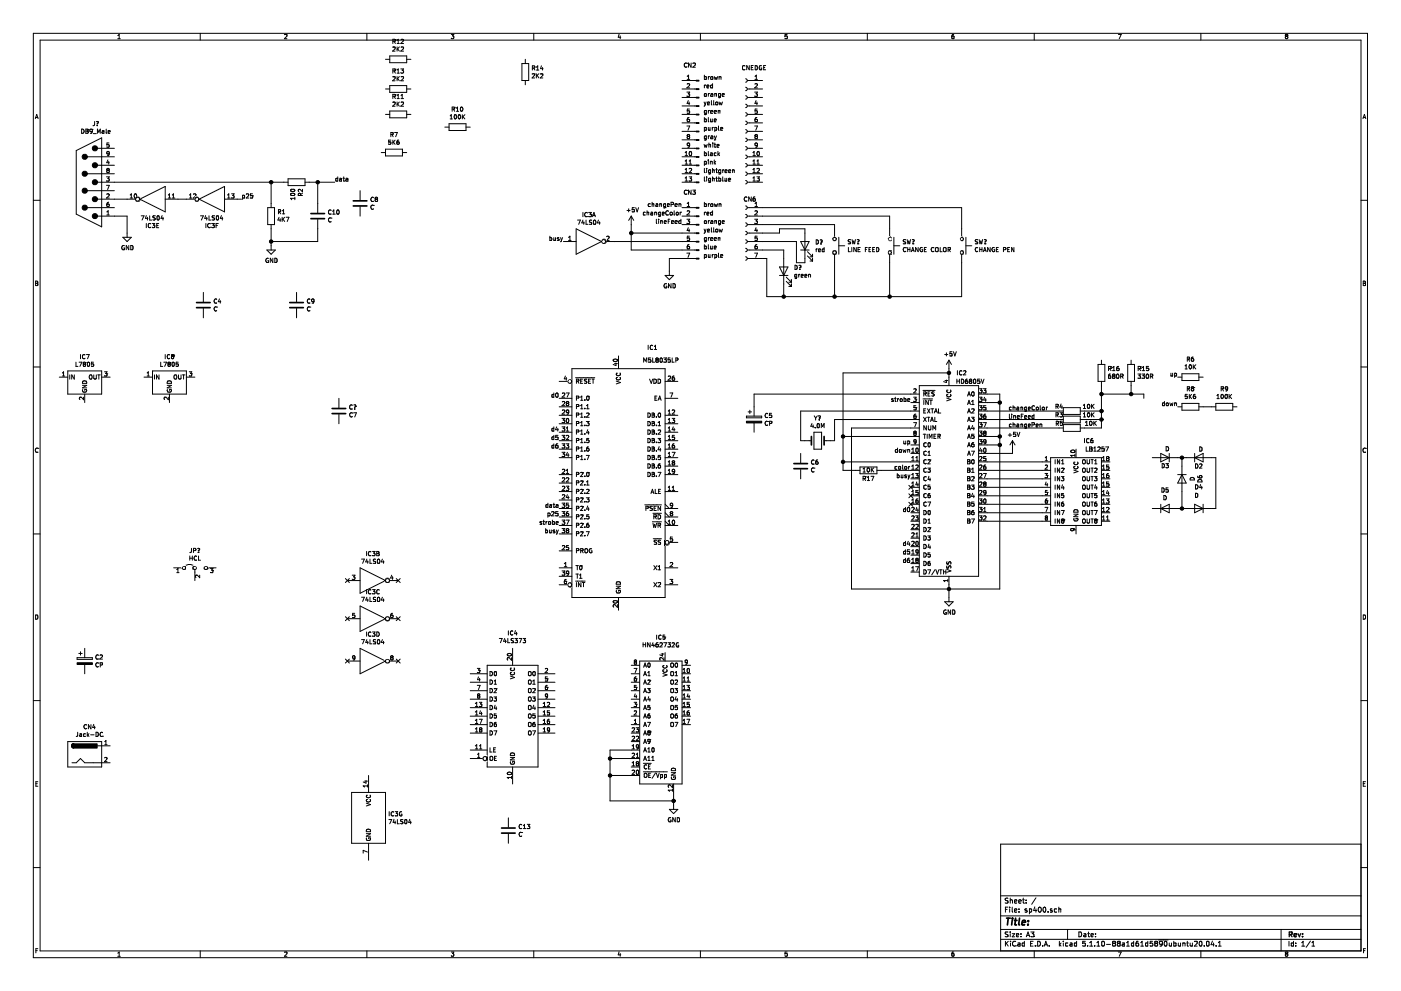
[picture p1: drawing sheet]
EESchema Schematic File Version 4
EELAYER 30 0
EELAYER END
$Descr A3 16535 11693
encoding utf-8
Sheet 1 1
Title ""
Date ""
Rev ""
Comp ""
Comment1 ""
Comment2 ""
Comment3 ""
Comment4 ""
$EndDescr
$Comp
L Special_Purpose_IC_Fabio:LB1257 IC6
U 1 1
P 12700 5800
F 0 "IC6" H 12850 6400 50  0000 C CNN
F 1 "LB1257" H 12950 6300 50  0000 C CNN
F 2 "" H 12600 5500 50  0001 C CNN
F 3 "" H 12600 5500 50  0001 C CNN
	1    12700 5800
	1    0    0    -1  
$EndComp
$Comp
L Connector:Conn_01x13_Male CN2
U 1 1
P 8250 1550
F 0 "CN2" H 8358 2331 50  0000 C CNN
F 1 "Conn_01x13_Male" H 8358 2240 50  0001 C CNN
F 2 "" H 8250 1550 50  0001 C CNN
F 3 "~" H 8250 1550 50  0001 C CNN
	1    8250 1550
	-1   0    0    -1  
$EndComp
$Comp
L Connector:Conn_01x07_Male CN3
U 1 1
P 8250 2750
F 0 "CN3" H 8358 3231 50  0000 C CNN
F 1 "Conn_01x07_Male" H 8358 3140 50  0001 C CNN
F 2 "" H 8250 2750 50  0001 C CNN
F 3 "~" H 8250 2750 50  0001 C CNN
	1    8250 2750
	-1   0    0    -1  
$EndComp
$Comp
L Device:R R16
U 1 1
P 13000 4400
F 0 "R16" H 12930 4354 50  0000 R CNN
F 1 "680R" H 12930 4445 50  0000 R CNN
F 2 "" V 12930 4400 50  0001 C CNN
F 3 "~" H 13000 4400 50  0001 C CNN
	1    13000 4400
	-1   0    0    1   
$EndComp
$Comp
L Device:R R15
U 1 1
P 13350 4400
F 0 "R15" H 13280 4354 50  0000 R CNN
F 1 "330R" H 13280 4445 50  0000 R CNN
F 2 "" V 13280 4400 50  0001 C CNN
F 3 "~" H 13350 4400 50  0001 C CNN
	1    13350 4400
	-1   0    0    1   
$EndComp
$Comp
L Device:R R5
U 1 1
P 12650 5050
F 0 "R5" V 12700 5250 50  0000 R CNN
F 1 "10K" V 12700 4900 50  0000 R CNN
F 2 "" V 12580 5050 50  0001 C CNN
F 3 "~" H 12650 5050 50  0001 C CNN
	1    12650 5050
	0    -1   -1   0   
$EndComp
$Comp
L Device:R R3
U 1 1
P 12650 4950
F 0 "R3" V 12700 5100 50  0000 C CNN
F 1 "10K" V 12700 4750 50  0000 C CNN
F 2 "" V 12580 4950 50  0001 C CNN
F 3 "~" H 12650 4950 50  0001 C CNN
	1    12650 4950
	0    -1   -1   0   
$EndComp
$Comp
L Device:R R4
U 1 1
P 12650 4850
F 0 "R4" V 12700 5000 50  0000 C CNN
F 1 "10K" V 12700 4650 50  0000 C CNN
F 2 "" V 12580 4850 50  0001 C CNN
F 3 "~" H 12650 4850 50  0001 C CNN
	1    12650 4850
	0    -1   -1   0   
$EndComp
$Comp
L Device:R R6
U 1 1
P 14050 4450
F 0 "R6" V 14257 4450 50  0000 C CNN
F 1 "10K" V 14166 4450 50  0000 C CNN
F 2 "" V 13980 4450 50  0001 C CNN
F 3 "~" H 14050 4450 50  0001 C CNN
	1    14050 4450
	0    -1   -1   0   
$EndComp
$Comp
L Device:R R7
U 1 1
P 4650 1800
F 0 "R7" V 4857 1800 50  0000 C CNN
F 1 "5K6" V 4766 1800 50  0000 C CNN
F 2 "" V 4580 1800 50  0001 C CNN
F 3 "~" H 4650 1800 50  0001 C CNN
	1    4650 1800
	0    -1   -1   0   
$EndComp
$Comp
L Device:R R8
U 1 1
P 14050 4800
F 0 "R8" V 14257 4800 50  0000 C CNN
F 1 "5K6" V 14166 4800 50  0000 C CNN
F 2 "" V 13980 4800 50  0001 C CNN
F 3 "~" H 14050 4800 50  0001 C CNN
	1    14050 4800
	0    -1   -1   0   
$EndComp
$Comp
L Device:R R9
U 1 1
P 14450 4800
F 0 "R9" V 14657 4800 50  0000 C CNN
F 1 "100K" V 14566 4800 50  0000 C CNN
F 2 "" V 14380 4800 50  0001 C CNN
F 3 "~" H 14450 4800 50  0001 C CNN
	1    14450 4800
	0    -1   -1   0   
$EndComp
$Comp
L Device:R R10
U 1 1
P 5400 1500
F 0 "R10" V 5607 1500 50  0000 C CNN
F 1 "100K" V 5516 1500 50  0000 C CNN
F 2 "" V 5330 1500 50  0001 C CNN
F 3 "~" H 5400 1500 50  0001 C CNN
	1    5400 1500
	0    -1   -1   0   
$EndComp
$Comp
L Device:R R11
U 1 1
P 4700 1350
F 0 "R11" V 4907 1350 50  0000 C CNN
F 1 "2K2" V 4816 1350 50  0000 C CNN
F 2 "" V 4630 1350 50  0001 C CNN
F 3 "~" H 4700 1350 50  0001 C CNN
	1    4700 1350
	0    -1   -1   0   
$EndComp
$Comp
L Device:R R13
U 1 1
P 4700 1050
F 0 "R13" V 4907 1050 50  0000 C CNN
F 1 "2K2" V 4816 1050 50  0000 C CNN
F 2 "" V 4630 1050 50  0001 C CNN
F 3 "~" H 4700 1050 50  0001 C CNN
	1    4700 1050
	0    -1   -1   0   
$EndComp
$Comp
L Device:R R12
U 1 1
P 4700 700
F 0 "R12" V 4907 700 50  0000 C CNN
F 1 "2K2" V 4816 700 50  0000 C CNN
F 2 "" V 4630 700 50  0001 C CNN
F 3 "~" H 4700 700 50  0001 C CNN
	1    4700 700 
	0    -1   -1   0   
$EndComp
$Comp
L Device:R R14
U 1 1
P 6200 850
F 0 "R14" H 6270 896 50  0000 L CNN
F 1 "2K2" H 6270 805 50  0000 L CNN
F 2 "" V 6130 850 50  0001 C CNN
F 3 "~" H 6200 850 50  0001 C CNN
	1    6200 850 
	1    0    0    -1  
$EndComp
$Comp
L Device:D D2
U 1 1
P 14150 5400
F 0 "D2" H 14200 5300 50  0000 R CNN
F 1 "D" H 14200 5500 50  0000 R CNN
F 2 "" H 14150 5400 50  0001 C CNN
F 3 "~" H 14150 5400 50  0001 C CNN
	1    14150 5400
	1    0    0    -1  
$EndComp
$Comp
L Device:D D4
U 1 1
P 14150 6000
F 0 "D4" H 14100 5750 50  0000 L CNN
F 1 "D" H 14150 5850 50  0000 L CNN
F 2 "" H 14150 6000 50  0001 C CNN
F 3 "~" H 14150 6000 50  0001 C CNN
	1    14150 6000
	-1   0    0    1   
$EndComp
$Comp
L Device:D D6
U 1 1
P 13950 5650
F 0 "D6" H 13950 5867 50  0000 C CNN
F 1 "D" H 13950 5776 50  0000 C CNN
F 2 "" H 13950 5650 50  0001 C CNN
F 3 "~" H 13950 5650 50  0001 C CNN
	1    13950 5650
	0    1    1    0   
$EndComp
$Comp
L Device:R R17
U 1 1
P 10250 5550
F 0 "R17" V 10150 5550 50  0000 C CNN
F 1 "10K" V 10250 5550 50  0000 C CNN
F 2 "" V 10180 5550 50  0001 C CNN
F 3 "~" H 10250 5550 50  0001 C CNN
	1    10250 5550
	0    -1   -1   0   
$EndComp
$Comp
L Device:C C8
U 1 1
P 4250 2400
F 0 "C8" H 4365 2446 50  0000 L CNN
F 1 "C" H 4365 2355 50  0000 L CNN
F 2 "" H 4288 2250 50  0001 C CNN
F 3 "~" H 4250 2400 50  0001 C CNN
	1    4250 2400
	1    0    0    -1  
$EndComp
$Comp
L Device:C C4
U 1 1
P 2400 3600
F 0 "C4" H 2515 3646 50  0000 L CNN
F 1 "C" H 2515 3555 50  0000 L CNN
F 2 "" H 2438 3450 50  0001 C CNN
F 3 "~" H 2400 3600 50  0001 C CNN
	1    2400 3600
	1    0    0    -1  
$EndComp
$Comp
L Device:C C9
U 1 1
P 3500 3600
F 0 "C9" H 3615 3646 50  0000 L CNN
F 1 "C" H 3615 3555 50  0000 L CNN
F 2 "" H 3538 3450 50  0001 C CNN
F 3 "~" H 3500 3600 50  0001 C CNN
	1    3500 3600
	1    0    0    -1  
$EndComp
$Comp
L Device:C C6
U 1 1
P 9450 5500
F 0 "C6" H 9565 5546 50  0000 L CNN
F 1 "C" H 9565 5455 50  0000 L CNN
F 2 "" H 9488 5350 50  0001 C CNN
F 3 "~" H 9450 5500 50  0001 C CNN
	1    9450 5500
	1    0    0    -1  
$EndComp
$Comp
L MCU_Motorola_Fabio:6805 IC2
U 1 1
P 11200 5500
F 0 "IC2" H 11350 6600 50  0000 C CNN
F 1 "HD6805V" H 11450 6500 50  0000 C CNN
F 2 "" H 11250 5500 50  0001 C CNN
F 3 "" H 11250 5500 50  0001 C CNN
	1    11200 5500
	1    0    0    -1  
$EndComp
$Comp
L Device:R R1
U 1 1
P 3200 2550
F 0 "R1" H 3130 2504 50  0000 R CNN
F 1 "4K7" H 3130 2595 50  0000 R CNN
F 2 "" V 3130 2550 50  0001 C CNN
F 3 "~" H 3200 2550 50  0001 C CNN
	1    3200 2550
	-1   0    0    1   
$EndComp
$Comp
L Device:R R2
U 1 1
P 3500 2150
F 0 "R2" H 3430 2104 50  0000 R CNN
F 1 "100" H 3430 2195 50  0000 R CNN
F 2 "" V 3430 2150 50  0001 C CNN
F 3 "~" H 3500 2150 50  0001 C CNN
	1    3500 2150
	0    -1   -1   0   
$EndComp
$Comp
L Device:C C10
U 1 1
P 3750 2550
F 0 "C10" H 3865 2596 50  0000 L CNN
F 1 "C" H 3865 2505 50  0000 L CNN
F 2 "" H 3788 2400 50  0001 C CNN
F 3 "~" H 3750 2550 50  0001 C CNN
	1    3750 2550
	1    0    0    -1  
$EndComp
$Comp
L MCU_Intel:8048 IC1
U 1 1
P 7300 5700
F 0 "IC1" H 7700 7300 50  0000 C CNN
F 1 "M5L8035LP" H 7800 7150 50  0000 C CNN
F 2 "" H 7300 5900 50  0001 C CNN
F 3 "" H 7300 5900 50  0001 C CNN
	1    7300 5700
	1    0    0    -1  
$EndComp
$Comp
L Memory_EPROM_Fabio:INTEL_2732 IC5
U 1 1
P 7900 8650
F 0 "IC5" H 7800 9781 50  0000 C CNN
F 1 "HN462732G" H 7800 9690 50  0000 C CNN
F 2 "" H 7950 8100 50  0001 C CNN
F 3 "" H 7950 8100 50  0001 C CNN
	1    7900 8650
	1    0    0    -1  
$EndComp
$Comp
L 74xx:74LS373 IC4
U 1 1
P 6050 8450
F 0 "IC4" H 6050 9431 50  0000 C CNN
F 1 "74LS373" H 6050 9340 50  0000 C CNN
F 2 "" H 6050 8450 50  0001 C CNN
F 3 "http://www.ti.com/lit/gpn/sn74LS373" H 6050 8450 50  0001 C CNN
	1    6050 8450
	1    0    0    -1  
$EndComp
$Comp
L 74xx:74LS04 IC3
U 1 1
P 6950 2850
F 0 "IC3" H 6950 3167 50  0000 C CNN
F 1 "74LS04" H 6950 3076 50  0000 C CNN
F 2 "" H 6950 2850 50  0001 C CNN
F 3 "http://www.ti.com/lit/gpn/sn74LS04" H 6950 2850 50  0001 C CNN
	1    6950 2850
	1    0    0    -1  
$EndComp
$Comp
L 74xx:74LS04 IC3
U 2 1
P 4400 6850
F 0 "IC3" H 4400 7167 50  0000 C CNN
F 1 "74LS04" H 4400 7076 50  0000 C CNN
F 2 "" H 4400 6850 50  0001 C CNN
F 3 "http://www.ti.com/lit/gpn/sn74LS04" H 4400 6850 50  0001 C CNN
	2    4400 6850
	1    0    0    -1  
$EndComp
$Comp
L 74xx:74LS04 IC3
U 3 1
P 4400 7300
F 0 "IC3" H 4400 7617 50  0000 C CNN
F 1 "74LS04" H 4400 7526 50  0000 C CNN
F 2 "" H 4400 7300 50  0001 C CNN
F 3 "http://www.ti.com/lit/gpn/sn74LS04" H 4400 7300 50  0001 C CNN
	3    4400 7300
	1    0    0    -1  
$EndComp
$Comp
L 74xx:74LS04 IC3
U 4 1
P 4400 7800
F 0 "IC3" H 4400 8117 50  0000 C CNN
F 1 "74LS04" H 4400 8026 50  0000 C CNN
F 2 "" H 4400 7800 50  0001 C CNN
F 3 "http://www.ti.com/lit/gpn/sn74LS04" H 4400 7800 50  0001 C CNN
	4    4400 7800
	1    0    0    -1  
$EndComp
$Comp
L 74xx:74LS04 IC3
U 5 1
P 1800 2350
F 0 "IC3" H 1800 2667 50  0000 C CNN
F 1 "74LS04" H 1800 2576 50  0000 C CNN
F 2 "" H 1800 2350 50  0001 C CNN
F 3 "http://www.ti.com/lit/gpn/sn74LS04" H 1800 2350 50  0001 C CNN
	5    1800 2350
	-1   0    0    1   
$EndComp
$Comp
L 74xx:74LS04 IC3
U 6 1
P 2500 2350
F 0 "IC3" H 2500 2667 50  0000 C CNN
F 1 "74LS04" H 2500 2576 50  0000 C CNN
F 2 "" H 2500 2350 50  0001 C CNN
F 3 "http://www.ti.com/lit/gpn/sn74LS04" H 2500 2350 50  0001 C CNN
	6    2500 2350
	-1   0    0    1   
$EndComp
$Comp
L 74xx:74LS04 IC3
U 7 1
P 4350 9650
F 0 "IC3" H 4580 9696 50  0000 L CNN
F 1 "74LS04" H 4580 9605 50  0000 L CNN
F 2 "" H 4350 9650 50  0001 C CNN
F 3 "http://www.ti.com/lit/gpn/sn74LS04" H 4350 9650 50  0001 C CNN
	7    4350 9650
	1    0    0    -1  
$EndComp
$Comp
L Connector:Jack-DC CN4
U 1 1
P 1000 8900
F 0 "CN4" H 1057 9225 50  0000 C CNN
F 1 "Jack-DC" H 1057 9134 50  0000 C CNN
F 2 "" H 1050 8860 50  0001 C CNN
F 3 "~" H 1050 8860 50  0001 C CNN
	1    1000 8900
	1    0    0    -1  
$EndComp
$Comp
L Device:CP C2
U 1 1
P 1000 7800
F 0 "C2" H 1118 7846 50  0000 L CNN
F 1 "CP" H 1118 7755 50  0000 L CNN
F 2 "" H 1038 7650 50  0001 C CNN
F 3 "~" H 1000 7800 50  0001 C CNN
	1    1000 7800
	1    0    0    -1  
$EndComp
$Comp
L Device:Crystal Y?
U 1 1
P 9650 5200
F 0 "Y?" H 9650 5468 50  0000 C CNN
F 1 "4.0M" H 9650 5377 50  0000 C CNN
F 2 "" H 9650 5200 50  0001 C CNN
F 3 "~" H 9650 5200 50  0001 C CNN
	1    9650 5200
	1    0    0    -1  
$EndComp
$Comp
L Regulator_Linear:L7805 IC7
U 1 1
P 1000 4450
F 0 "IC7" H 1000 4692 50  0000 C CNN
F 1 "L7805" H 1000 4601 50  0000 C CNN
F 2 "" H 1025 4300 50  0001 L CIN
F 3 "http://www.st.com/content/ccc/resource/technical/document/datasheet/41/4f/b3/b0/12/d4/47/88/CD00000444.pdf/files/CD00000444.pdf/jcr:content/translations/en.CD00000444.pdf" H 1000 4400 50  0001 C CNN
	1    1000 4450
	1    0    0    -1  
$EndComp
$Comp
L Regulator_Linear:L7805 IC8
U 1 1
P 2000 4450
F 0 "IC8" H 2000 4692 50  0000 C CNN
F 1 "L7805" H 2000 4601 50  0000 C CNN
F 2 "" H 2025 4300 50  0001 L CIN
F 3 "http://www.st.com/content/ccc/resource/technical/document/datasheet/41/4f/b3/b0/12/d4/47/88/CD00000444.pdf/files/CD00000444.pdf/jcr:content/translations/en.CD00000444.pdf" H 2000 4400 50  0001 C CNN
	1    2000 4450
	1    0    0    -1  
$EndComp
$Comp
L Device:C C13
U 1 1
P 6000 9800
F 0 "C13" H 6115 9846 50  0000 L CNN
F 1 "C" H 6115 9755 50  0000 L CNN
F 2 "" H 6038 9650 50  0001 C CNN
F 3 "~" H 6000 9800 50  0001 C CNN
	1    6000 9800
	1    0    0    -1  
$EndComp
$Comp
L Jumper:Jumper_3_Bridged12 JP?
U 1 1
P 2300 6700
F 0 "JP?" H 2300 6904 50  0000 C CNN
F 1 "HCL" H 2300 6813 50  0000 C CNN
F 2 "" H 2300 6700 50  0001 C CNN
F 3 "~" H 2300 6700 50  0001 C CNN
	1    2300 6700
	1    0    0    -1  
$EndComp
$Comp
L power:+5V #PWR?
U 1 1
P 11200 4350
F 0 "#PWR?" H 11200 4200 50  0001 C CNN
F 1 "+5V" H 11215 4523 50  0000 C CNN
F 2 "" H 11200 4350 50  0001 C CNN
F 3 "" H 11200 4350 50  0001 C CNN
	1    11200 4350
	1    0    0    -1  
$EndComp
Wire Wire Line
	11200 4350 11200 4400
Wire Wire Line
	9800 5200 9850 5200
Wire Wire Line
	9850 5200 9850 4950
Wire Wire Line
	9850 4950 10750 4950
Wire Wire Line
	10750 4850 9450 4850
Wire Wire Line
	9450 4850 9450 5200
Wire Wire Line
	9450 5200 9500 5200
Wire Wire Line
	10750 5150 9950 5150
Wire Wire Line
	9950 5150 9950 4400
Wire Wire Line
	9950 4400 11200 4400
Connection ~ 11200 4400
Wire Wire Line
	11200 4400 11200 4450
Wire Wire Line
	10750 5450 9950 5450
Wire Wire Line
	9950 5450 9950 5150
Connection ~ 9950 5150
$Comp
L power:GND #PWR?
U 1 1
P 7950 9500
F 0 "#PWR?" H 7950 9250 50  0001 C CNN
F 1 "GND" H 7955 9327 50  0000 C CNN
F 2 "" H 7950 9500 50  0001 C CNN
F 3 "" H 7950 9500 50  0001 C CNN
	1    7950 9500
	1    0    0    -1  
$EndComp
Wire Wire Line
	7950 9350 7950 9450
Wire Wire Line
	7450 8850 7200 8850
Wire Wire Line
	7200 8850 7200 8950
Wire Wire Line
	7200 9450 7950 9450
Connection ~ 7950 9450
Wire Wire Line
	7950 9450 7950 9500
Wire Wire Line
	7450 9150 7200 9150
Connection ~ 7200 9150
Wire Wire Line
	7200 9150 7200 9450
Wire Wire Line
	7450 8950 7200 8950
Connection ~ 7200 8950
Wire Wire Line
	7200 8950 7200 9150
$Comp
L Device:C C?
U 1 1
P 4000 4850
F 0 "C?" H 4115 4896 50  0000 L CNN
F 1 "C7" H 4115 4805 50  0000 L CNN
F 2 "" H 4038 4700 50  0001 C CNN
F 3 "~" H 4000 4850 50  0001 C CNN
	1    4000 4850
	1    0    0    -1  
$EndComp
Text Label 10750 5650 2    50   ~ 0
busy
Text Label 6600 6300 2    50   ~ 0
busy
Wire Wire Line
	11650 5250 11800 5250
Wire Wire Line
	11800 5250 11800 6950
Wire Wire Line
	11800 6950 11200 6950
Wire Wire Line
	11200 6950 11200 6900
$Comp
L power:GND #PWR?
U 1 1
P 11200 7050
F 0 "#PWR?" H 11200 6800 50  0001 C CNN
F 1 "GND" H 11205 6877 50  0000 C CNN
F 2 "" H 11200 7050 50  0001 C CNN
F 3 "" H 11200 7050 50  0001 C CNN
	1    11200 7050
	1    0    0    -1  
$EndComp
Wire Wire Line
	11200 6950 11200 7050
Connection ~ 11200 6950
$Comp
L Device:CP C5
U 1 1
P 8900 4950
F 0 "C5" H 9018 4996 50  0000 L CNN
F 1 "CP" H 9018 4905 50  0000 L CNN
F 2 "" H 8938 4800 50  0001 C CNN
F 3 "~" H 8900 4950 50  0001 C CNN
	1    8900 4950
	1    0    0    -1  
$EndComp
Wire Wire Line
	10750 4650 8900 4650
Wire Wire Line
	8900 4650 8900 4800
Text Label 10750 4750 2    50   ~ 0
strobe
Text Label 6600 6200 2    50   ~ 0
strobe
Wire Wire Line
	11650 5150 11800 5150
Wire Wire Line
	11800 5150 11800 5250
Connection ~ 11800 5250
Connection ~ 11800 5150
Wire Wire Line
	11650 4750 11800 4750
Wire Wire Line
	10750 5050 10050 5050
Wire Wire Line
	10050 6950 11200 6950
Text Label 10750 5250 2    50   ~ 0
up
Text Label 13900 4450 2    50   ~ 0
up
Wire Wire Line
	14200 4800 14300 4800
Text Label 10750 5350 2    50   ~ 0
down
Text Label 13900 4800 2    50   ~ 0
down
Wire Wire Line
	10750 5550 10400 5550
Wire Wire Line
	10050 5050 10050 6950
Wire Wire Line
	10100 5550 9950 5550
Wire Wire Line
	9950 5550 9950 5450
Connection ~ 9950 5450
NoConn ~ 10750 5750
NoConn ~ 10750 5850
NoConn ~ 10750 5950
Text Label 10750 6650 2    50   ~ 0
d6
Text Label 6600 5300 2    50   ~ 0
d6
Text Label 10750 6550 2    50   ~ 0
d5
Text Label 6600 5200 2    50   ~ 0
d5
Text Label 10750 6450 2    50   ~ 0
d4
Text Label 6600 5100 2    50   ~ 0
d4
Text Label 10750 6050 2    50   ~ 0
d0
Text Label 6600 4700 2    50   ~ 0
d0
Wire Wire Line
	11650 5450 12300 5450
Wire Wire Line
	11650 5550 12300 5550
Wire Wire Line
	11650 5650 12300 5650
Wire Wire Line
	11650 5750 12300 5750
Wire Wire Line
	11650 5850 12300 5850
Wire Wire Line
	11650 5950 12300 5950
Wire Wire Line
	11650 6050 12300 6050
Wire Wire Line
	11650 6150 12300 6150
Wire Wire Line
	11650 4650 11800 4650
Wire Wire Line
	11800 4650 11800 4750
Connection ~ 11800 4750
Wire Wire Line
	12500 4950 11650 4950
Wire Wire Line
	12800 4850 13000 4850
Wire Wire Line
	13000 4850 13000 4650
Wire Wire Line
	12800 4950 13000 4950
Wire Wire Line
	13000 4950 13000 4850
Connection ~ 13000 4850
$Comp
L power:+5V #PWR?
U 1 1
P 11950 5300
F 0 "#PWR?" H 11950 5150 50  0001 C CNN
F 1 "+5V" H 11965 5473 50  0000 C CNN
F 2 "" H 11950 5300 50  0001 C CNN
F 3 "" H 11950 5300 50  0001 C CNN
	1    11950 5300
	1    0    0    -1  
$EndComp
Wire Wire Line
	11650 5350 11950 5350
Wire Wire Line
	11950 5350 11950 5300
Wire Wire Line
	11650 5050 12500 5050
Wire Wire Line
	13350 4650 13500 4650
Wire Wire Line
	13500 4650 13500 4700
Wire Wire Line
	13350 4650 13350 4550
Wire Wire Line
	13350 4650 13000 4650
Connection ~ 13350 4650
Connection ~ 13000 4650
Wire Wire Line
	13000 4650 13000 4550
Text Label 10550 5550 0    50   ~ 0
color
$Comp
L Device:D D5
U 1 1
P 13750 6000
F 0 "D5" H 13750 6217 50  0000 C CNN
F 1 "D" H 13750 6126 50  0000 C CNN
F 2 "" H 13750 6000 50  0001 C CNN
F 3 "~" H 13750 6000 50  0001 C CNN
	1    13750 6000
	1    0    0    -1  
$EndComp
Wire Wire Line
	14000 6000 13950 6000
$Comp
L Device:D D3
U 1 1
P 13750 5400
F 0 "D3" H 13800 5500 50  0000 R CNN
F 1 "D" H 13750 5300 50  0000 R CNN
F 2 "" H 13750 5400 50  0001 C CNN
F 3 "~" H 13750 5400 50  0001 C CNN
	1    13750 5400
	-1   0    0    1   
$EndComp
Wire Wire Line
	14000 5400 13950 5400
Wire Wire Line
	14300 6000 14350 6000
Wire Wire Line
	14350 6000 14350 5400
Wire Wire Line
	14350 5400 14300 5400
Wire Wire Line
	13950 6000 13950 5800
Connection ~ 13950 6000
Wire Wire Line
	13950 6000 13900 6000
Wire Wire Line
	13950 5500 13950 5400
Connection ~ 13950 5400
Wire Wire Line
	13950 5400 13900 5400
Wire Wire Line
	11650 4850 12500 4850
Wire Wire Line
	11800 4750 11800 5150
Wire Wire Line
	12800 5050 13000 5050
Wire Wire Line
	13000 5050 13000 4950
Connection ~ 13000 4950
$Comp
L Connector:Conn_01x13_Female CNEDGE
U 1 1
P 8800 1550
F 0 "CNEDGE" H 8700 2300 50  0000 C CNN
F 1 "Conn_01x13_Female" H 8908 2240 50  0001 C CNN
F 2 "" H 8800 1550 50  0001 C CNN
F 3 "~" H 8800 1550 50  0001 C CNN
	1    8800 1550
	-1   0    0    -1  
$EndComp
Text Notes 8300 950  0    50   ~ 0
brown
Text Notes 8300 1050 0    50   ~ 0
red
Text Notes 8300 1150 0    50   ~ 0
orange
Text Notes 8300 1250 0    50   ~ 0
yellow
Text Notes 8300 1350 0    50   ~ 0
green
Text Notes 8300 1450 0    50   ~ 0
blue
Text Notes 8300 1550 0    50   ~ 0
purple
Text Notes 8300 1650 0    50   ~ 0
gray
Text Notes 8300 1750 0    50   ~ 0
white
Text Notes 8300 1850 0    50   ~ 0
black
Text Notes 8300 1950 0    50   ~ 0
pink
Text Notes 8300 2050 0    50   ~ 0
lightgreen
Text Notes 8300 2150 0    50   ~ 0
lightblue
$Comp
L Connector:Conn_01x07_Female CN6
U 1 1
P 8800 2750
F 0 "CN6" H 8750 3150 50  0000 C CNN
F 1 "Conn_01x07_Female" H 8908 3140 50  0001 C CNN
F 2 "" H 8800 2750 50  0001 C CNN
F 3 "~" H 8800 2750 50  0001 C CNN
	1    8800 2750
	-1   0    0    -1  
$EndComp
Text Notes 8300 2450 0    50   ~ 0
brown
Text Notes 8300 2550 0    50   ~ 0
red
Text Notes 8300 2650 0    50   ~ 0
orange
Text Notes 8300 2750 0    50   ~ 0
yellow
Text Notes 8300 2850 0    50   ~ 0
green
Text Notes 8300 2950 0    50   ~ 0
blue
Text Notes 8300 3050 0    50   ~ 0
purple
$Comp
L Switch:SW_Push SW?
U 1 1
P 10500 2900
F 0 "SW?" V 10454 3048 50  0000 L CNN
F 1 "CHANGE COLOR" V 10545 3048 50  0000 L CNN
F 2 "" H 10500 3100 50  0001 C CNN
F 3 "~" H 10500 3100 50  0001 C CNN
	1    10500 2900
	0    1    1    0   
$EndComp
$Comp
L Switch:SW_Push SW?
U 1 1
P 11350 2900
F 0 "SW?" V 11304 3048 50  0000 L CNN
F 1 "CHANGE PEN" V 11395 3048 50  0000 L CNN
F 2 "" H 11350 3100 50  0001 C CNN
F 3 "~" H 11350 3100 50  0001 C CNN
	1    11350 2900
	0    1    1    0   
$EndComp
$Comp
L Switch:SW_Push SW?
U 1 1
P 9850 2900
F 0 "SW?" V 9804 3048 50  0000 L CNN
F 1 "LINE FEED" V 9895 3048 50  0000 L CNN
F 2 "" H 9850 3100 50  0001 C CNN
F 3 "~" H 9850 3100 50  0001 C CNN
	1    9850 2900
	0    1    1    0   
$EndComp
Wire Wire Line
	9000 2450 11350 2450
Wire Wire Line
	11350 2450 11350 2700
Wire Wire Line
	9000 2550 10500 2550
Wire Wire Line
	10500 2550 10500 2700
Wire Wire Line
	9000 2650 9850 2650
Wire Wire Line
	9850 2650 9850 2700
Wire Wire Line
	9250 3500 9850 3500
Wire Wire Line
	9850 3500 9850 3100
Wire Wire Line
	10500 3100 10500 3500
Connection ~ 10500 3500
Wire Wire Line
	10500 3500 9850 3500
Wire Wire Line
	11350 3100 11350 3500
Wire Wire Line
	11350 3500 10500 3500
$Comp
L Device:LED D?
U 1 1
P 9250 3200
F 0 "D?" V 9289 3082 50  0000 R CNN
F 1 "green" V 9198 3082 50  0000 R CNN
F 2 "" H 9250 3200 50  0001 C CNN
F 3 "~" H 9250 3200 50  0001 C CNN
	1    9250 3200
	0    -1   -1   0   
$EndComp
Wire Wire Line
	9250 2950 9250 3050
Wire Wire Line
	9000 3050 9050 3050
Wire Wire Line
	9050 3050 9050 3500
Wire Wire Line
	9050 3500 9250 3500
Connection ~ 9250 3500
Wire Wire Line
	9250 3350 9250 3500
Wire Wire Line
	9000 2950 9250 2950
$Comp
L Device:LED D?
U 1 1
P 9500 2900
F 0 "D?" V 9539 2782 50  0000 R CNN
F 1 "red" V 9448 2782 50  0000 R CNN
F 2 "" H 9500 2900 50  0001 C CNN
F 3 "~" H 9500 2900 50  0001 C CNN
	1    9500 2900
	0    -1   -1   0   
$EndComp
Wire Wire Line
	9000 2750 9200 2750
Wire Wire Line
	9200 2750 9200 2700
Wire Wire Line
	9200 2700 9500 2700
Wire Wire Line
	9500 2700 9500 2750
Wire Wire Line
	9000 2850 9400 2850
Wire Wire Line
	9400 2850 9400 3100
Wire Wire Line
	9400 3100 9500 3100
Wire Wire Line
	9500 3100 9500 3050
Connection ~ 9850 3500
Text Label 8050 2450 2    50   ~ 0
changePen
Text Label 8050 2550 2    50   ~ 0
changeColor
Text Label 8050 2650 2    50   ~ 0
lineFeed
Text Label 11900 4850 0    50   ~ 0
changeColor
Text Label 11900 4950 0    50   ~ 0
lineFeed
Text Label 11900 5050 0    50   ~ 0
changePen
$Comp
L power:+5V #PWR?
U 1 1
P 7450 2650
F 0 "#PWR?" H 7450 2500 50  0001 C CNN
F 1 "+5V" H 7465 2823 50  0000 C CNN
F 2 "" H 7450 2650 50  0001 C CNN
F 3 "" H 7450 2650 50  0001 C CNN
	1    7450 2650
	1    0    0    -1  
$EndComp
Wire Wire Line
	7450 2750 7450 2650
Text Label 6650 2850 2    50   ~ 0
busy
Wire Wire Line
	7450 2950 7450 2750
Connection ~ 7450 2750
Wire Wire Line
	7450 2750 8050 2750
Wire Wire Line
	7250 2850 8050 2850
Wire Wire Line
	7450 2950 8050 2950
$Comp
L power:GND #PWR?
U 1 1
P 7900 3200
F 0 "#PWR?" H 7900 2950 50  0001 C CNN
F 1 "GND" H 7905 3027 50  0000 C CNN
F 2 "" H 7900 3200 50  0001 C CNN
F 3 "" H 7900 3200 50  0001 C CNN
	1    7900 3200
	1    0    0    -1  
$EndComp
Wire Wire Line
	8050 3050 7900 3050
Wire Wire Line
	7900 3050 7900 3200
$Comp
L Connector:DB9_Male J?
U 1 1
P 1050 2150
F 0 "J?" H 968 2842 50  0000 C CNN
F 1 "DB9_Male" H 968 2751 50  0000 C CNN
F 2 "" H 1050 2150 50  0001 C CNN
F 3 " ~" H 1050 2150 50  0001 C CNN
	1    1050 2150
	-1   0    0    -1  
$EndComp
Wire Wire Line
	1350 2350 1500 2350
Wire Wire Line
	2100 2350 2200 2350
Text Label 6600 6100 2    50   ~ 0
p25
Text Label 2850 2350 0    50   ~ 0
p25
Wire Wire Line
	2800 2350 2850 2350
Wire Wire Line
	1350 2150 3200 2150
Wire Wire Line
	3200 2150 3200 2400
$Comp
L power:GND #PWR?
U 1 1
P 3200 2900
F 0 "#PWR?" H 3200 2650 50  0001 C CNN
F 1 "GND" H 3205 2727 50  0000 C CNN
F 2 "" H 3200 2900 50  0001 C CNN
F 3 "" H 3200 2900 50  0001 C CNN
	1    3200 2900
	1    0    0    -1  
$EndComp
Wire Wire Line
	3200 2700 3200 2850
Wire Wire Line
	3200 2150 3350 2150
Connection ~ 3200 2150
Wire Wire Line
	3650 2150 3750 2150
Wire Wire Line
	3750 2150 3750 2400
Wire Wire Line
	3200 2850 3750 2850
Wire Wire Line
	3750 2850 3750 2700
Connection ~ 3200 2850
Wire Wire Line
	3200 2850 3200 2900
Wire Wire Line
	3750 2150 3950 2150
Connection ~ 3750 2150
Text Label 3950 2150 0    50   ~ 0
data
Text Label 6600 6000 2    50   ~ 0
data
$Comp
L power:GND #PWR?
U 1 1
P 1500 2750
F 0 "#PWR?" H 1500 2500 50  0001 C CNN
F 1 "GND" H 1505 2577 50  0000 C CNN
F 2 "" H 1500 2750 50  0001 C CNN
F 3 "" H 1500 2750 50  0001 C CNN
	1    1500 2750
	1    0    0    -1  
$EndComp
Wire Wire Line
	1350 2550 1500 2550
Wire Wire Line
	1500 2550 1500 2750
NoConn ~ 4100 6850
NoConn ~ 4700 6850
NoConn ~ 4100 7300
NoConn ~ 4700 7300
NoConn ~ 4100 7800
NoConn ~ 4700 7800
$EndSCHEMATC
